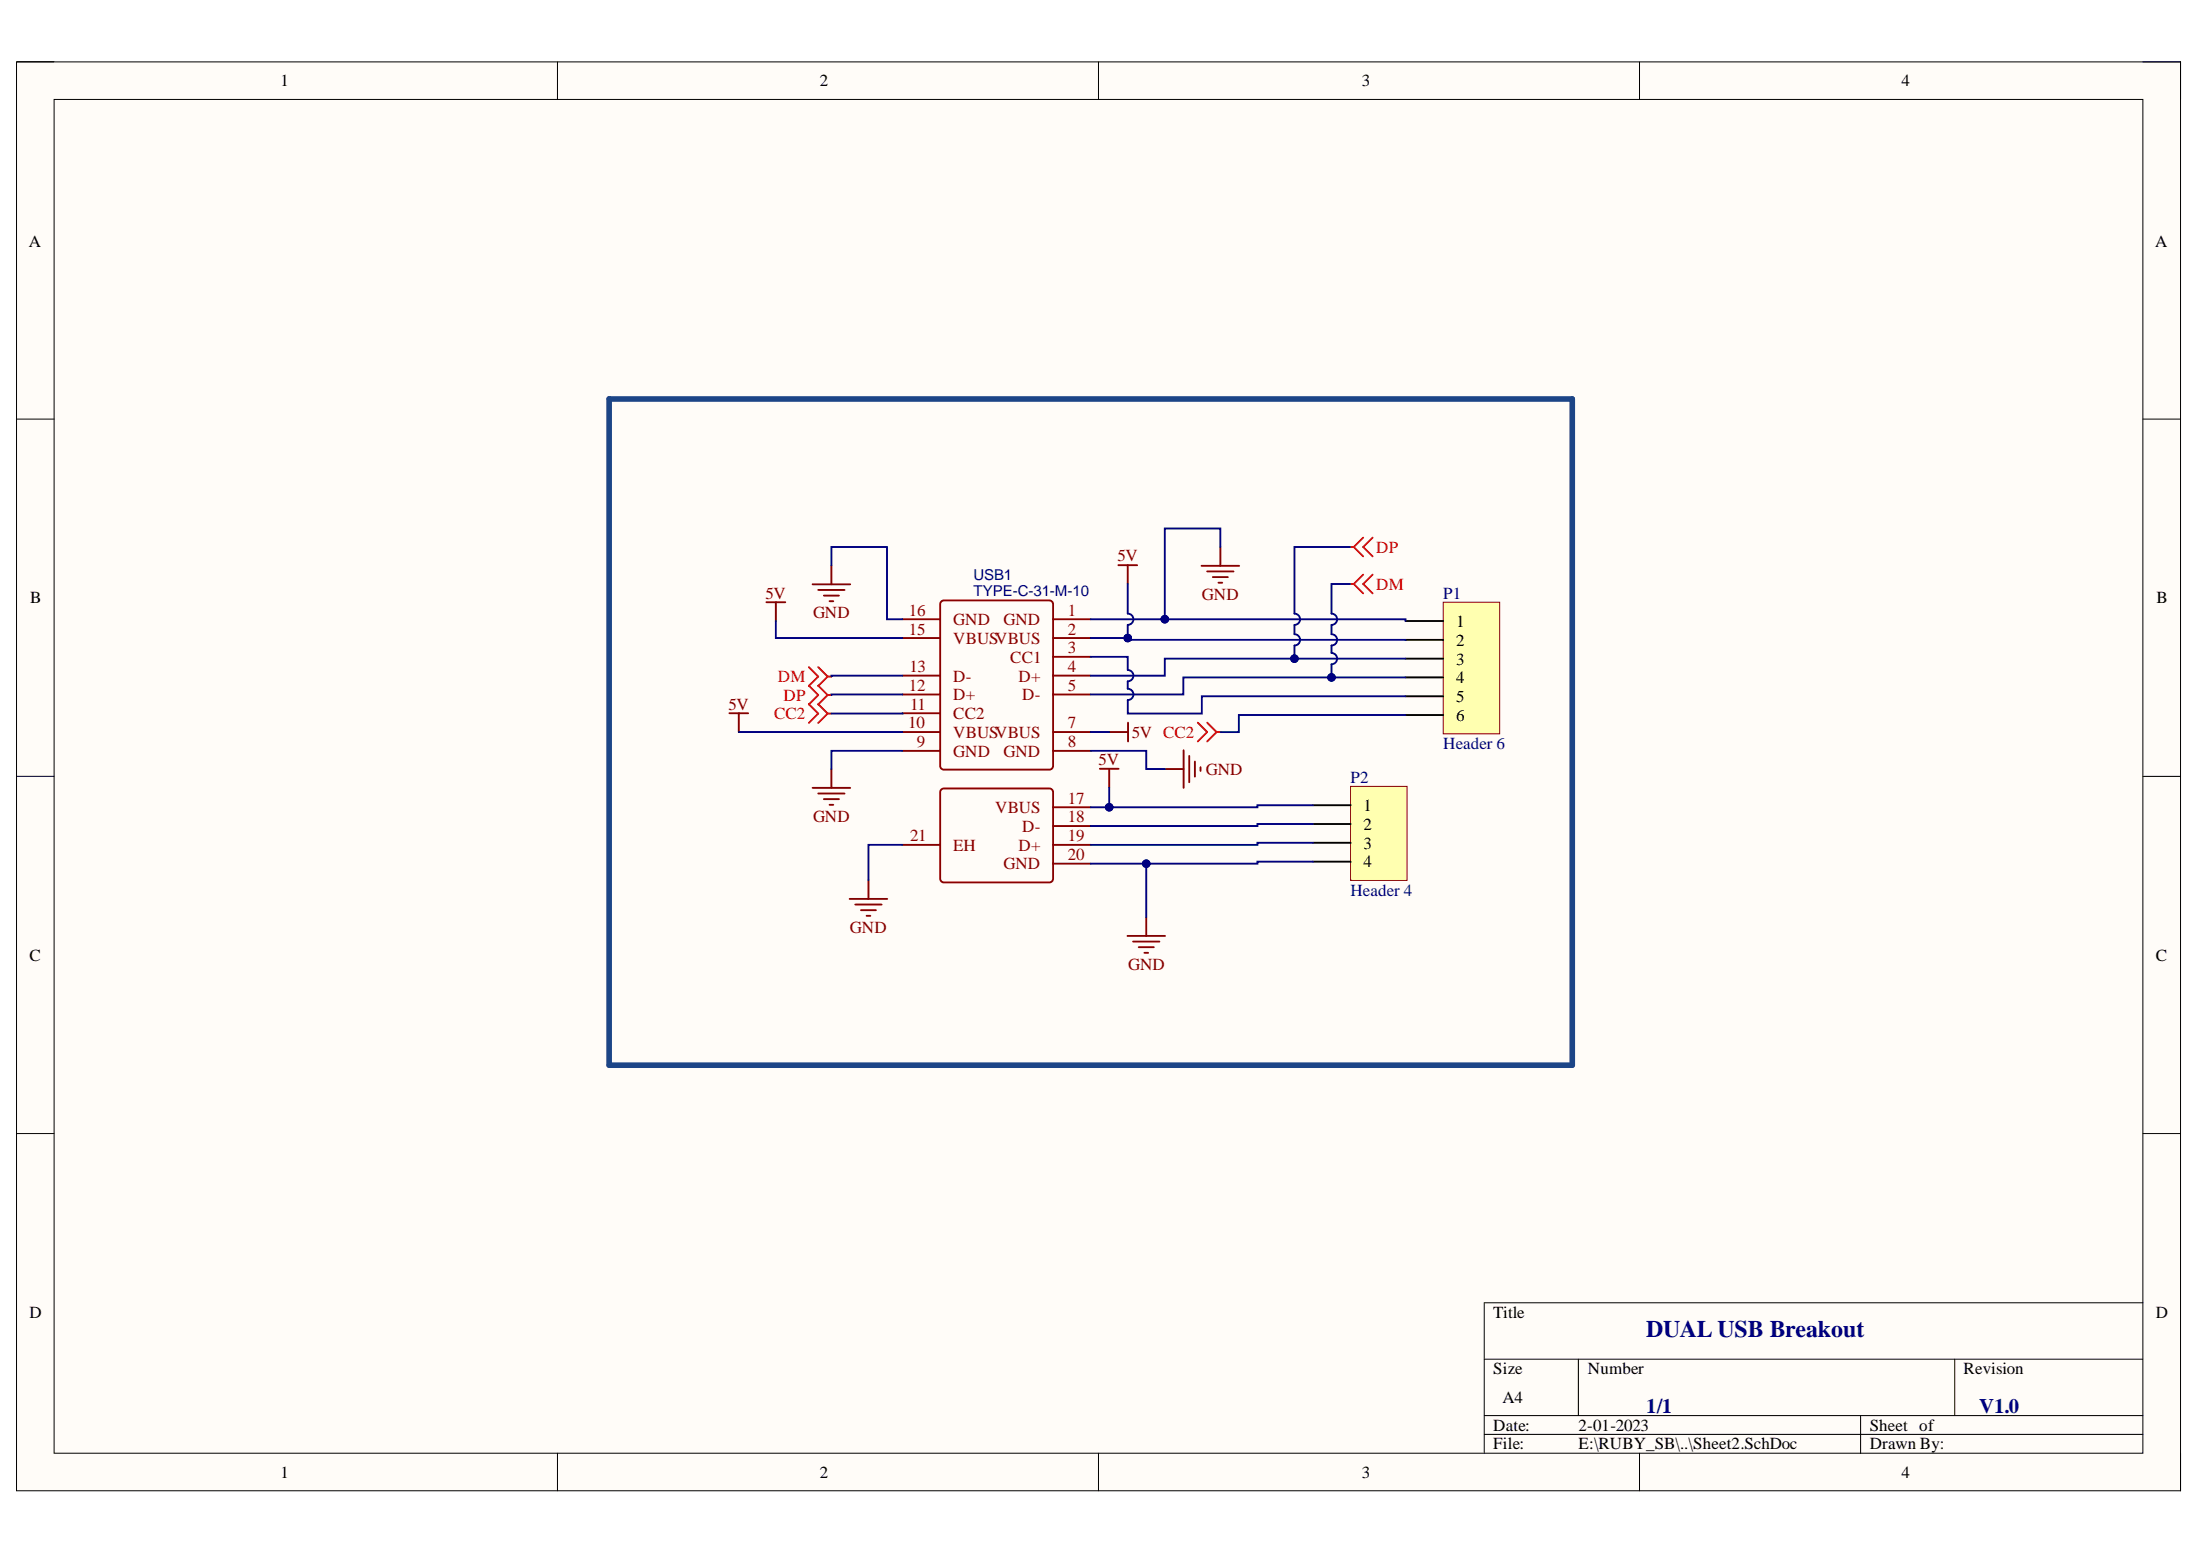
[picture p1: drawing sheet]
<svg xmlns="http://www.w3.org/2000/svg" width="297mm" height="210mm" viewBox="0 0 297 210" stroke-linecap="round" stroke-linejoin="round" font-family="sans-serif">
<path d="M2.2 8.4h292.2v192.8h-292.2z" fill-rule="evenodd" fill="#fffcf8"/>
<path d="M2.2 8.4h292.2v192.8h-292.2z" fill="none" stroke="#000" stroke-width=".14"/>
<path d="M7.3 13.4h282v182.8h-282z" fill-rule="evenodd" fill="#fffcf8"/>
<g fill="none" stroke="#000" stroke-width=".14">
<path d="M2.2 8.3h5.1M7.3 13.4h282v182.8h-282zM75.3 8.3v5.1M148.3 8.3v5.1M221.4 8.4v5M289.3 8.4h5.1v5M2.2 56.6h5.1M289.3 56.6h5.1M2.2 104.8h5.1M289.3 104.8h5.1M2.2 153h5.1M289.3 153h5.1"/>
<path d="M289.3 175.9h-88.9v20.3M75.3 196.2v5M148.3 196.2v5M200.4 183.5h88.9M200.4 191.1h88.9M200.4 193.6h88.9M213.1 183.5v7.6M221.4 196.2v5M251.2 191.1v5.1M263.9 183.5v7.6M294.4 196.2v5"/>
</g>
<g fill="none" stroke="#800" stroke-width=".25">
<path d="M121.9 83.6h5M121.9 86.1h5M121.9 91.2h5M121.9 93.7h5M121.9 98.8h5M121.9 96.3h5M127 81.3l.4-.3h14.3l.4 .3 .1 .3v21.8l-.3 .4-.2 .1h-14.3l-.4-.3-.1-.2v-21.8zM142.2 83.6h5.1M142.2 86.1h5.1M142.2 88.7h5.1M142.2 91.2h5.1M142.2 93.7h5.1"/>
<path d="M142.2 98.8h5.1M121.9 101.4h5M121.9 114h5M127 106.7l.4-.3h14.3l.2 .1 .3 .4v11.7l-.1 .3-.4 .2h-14.3l-.2-.1-.3-.4v-11.7zM142.2 101.4h5.1M142.2 109h5.1M142.2 111.5h5.1M142.2 114h5.1M142.2 116.6h5.1"/>
</g>
<path d="M194.9 81.3h7.6v17.8h-7.6z" fill-rule="evenodd" fill="#ffffb0"/>
<path d="M194.9 81.3h7.6v17.8h-7.6z" fill="none" stroke="#800000" stroke-width=".14"/>
<path d="M189.8 83.8h5.1M189.8 86.4h5.1M189.8 88.9h5.1M189.8 91.4h5.1M189.8 94h5.1M189.8 96.5h5.1" fill="none" stroke="#000" stroke-width=".25"/>
<g fill="none" stroke="#800000" stroke-width=".25">
<path d="M109.7 78.9h5.1M110.5 79.6h3.5M112.3 76.3v2.6M151 76.3h2.5M152.3 76.3v2.5M162.2 76.4h5.1M163 77.1h3.5M163.8 77.9h2M164.5 78.7h.5M164.8 73.8v2.6M98.5 96.3h2.5M99.8 96.3v2.5"/>
<path d="M103.5 81.3h2.5M104.8 81.3v2.5M111.2 80.4h2.1M112 81.2h.5M149.8 98.8h2.5M152.3 97.5v2.6M109.7 106.4h5.1M110.5 107.1h3.5M111.2 107.9h2.1M112 108.6h.5M112.3 103.8v2.6M117.3 118.8v2.5"/>
<path d="M148.5 103.8h2.5M149.8 103.8v2.5M157.3 103.8h2.5M159.8 101.3v5.1M160.6 102v3.6M161.3 102.8v2M162.1 103.6v.5M114.7 121.3h5.1M115.5 122.1h3.5M116.2 122.9h2.1M117 123.6h.5M152.2 126.3h5.1"/>
<path d="M153 127.1h3.5M153.7 127.9h2.1M154.5 128.6h.5M154.8 123.8v2.5"/>
</g>
<g fill="none" stroke="#f00" stroke-width=".25">
<path d="M182.3 73.8h.5M182.3 78.8h.5M182.8 73.8l1.3 1.3M182.8 78.8l1.3 1.3M184.1 72.6l-1.3 1.2M184.1 77.6l-1.3 1.2M185.3 72.6l-1.2 1.2 1.2 1.3M185.3 77.6l-1.2 1.2 1.2 1.3M109.2 95.1l1.3 1.2-1.3 1.3M109.2 90.1l1.3 1.2-1.3 1.3M109.2 92.5l1.3 1.3-1.3 1.3M110.5 95.1l1.2 1.2"/>
<path d="M110.5 90.1l1.2 1.2M110.5 92.5l1.2 1.3M111.7 96.3l-1.2 1.3M111.7 96.3h.6M111.7 91.3l-1.2 1.3M111.7 91.3h.6M111.7 93.8l-1.2 1.3M111.7 93.8h.6M161.7 97.5l1.3 1.3-1.3 1.3M163 97.5l1.3 1.3M164.3 98.8l-1.3 1.3M164.3 98.8h.5"/>
</g>
<path d="M182.4 106.2h7.6v12.6h-7.6z" fill-rule="evenodd" fill="#ffffb0"/>
<path d="M182.4 106.2h7.6v12.6h-7.6z" fill="none" stroke="#800000" stroke-width=".14"/>
<path d="M177.3 108.7h5.1M177.3 111.2h5.1M177.3 113.8h5.1M177.3 116.3h5.1" fill="none" stroke="#000" stroke-width=".25"/>
<path d="M147.3 83.6h42.5v.2" fill="none" stroke="#000080" stroke-width=".25"/>
<circle cx="157.3" cy="83.6" r=".51" fill="#000080"/>
<circle cx="157.3" cy="83.6" r=".51" fill="none" stroke="#000080" stroke-width=".14"/>
<path d="M164.8 73.8v-2.5h-7.5v12.3" fill="none" stroke="#000080" stroke-width=".25"/>
<circle cx="157.3" cy="83.6" r=".51" fill="#000080"/>
<circle cx="157.3" cy="83.6" r=".51" fill="none" stroke="#000080" stroke-width=".14"/>
<path d="M152.3 78.8v4a.76 .76 0 0 1 .7 .8 .76 .76 0 0 1-.7 .7v1.8h-5" fill="none" stroke="#000080" stroke-width=".25"/>
<circle cx="152.3" cy="86.1" r=".51" fill="#000080"/>
<circle cx="152.3" cy="86.1" r=".51" fill="none" stroke="#000080" stroke-width=".14"/>
<path d="M152.3 86.1v.3h37.5" fill="none" stroke="#000080" stroke-width=".25"/>
<circle cx="152.3" cy="86.1" r=".51" fill="#000080"/>
<circle cx="152.3" cy="86.1" r=".51" fill="none" stroke="#000080" stroke-width=".14"/>
<path d="M189.8 88.9h-32.5v2.3h-10" fill="none" stroke="#000080" stroke-width=".25"/>
<circle cx="174.8" cy="88.9" r=".51" fill="#000080"/>
<circle cx="174.8" cy="88.9" r=".51" fill="none" stroke="#000080" stroke-width=".14"/>
<path d="M189.8 91.4h-30v2.3h-12.5" fill="none" stroke="#000080" stroke-width=".25"/>
<circle cx="179.8" cy="91.4" r=".51" fill="#000080"/>
<circle cx="179.8" cy="91.4" r=".51" fill="none" stroke="#000080" stroke-width=".14"/>
<path d="M182.3 73.8h-7.5v9a.76 .76 0 0 1 .7 .8 .76 .76 0 0 1-.7 .8v1.2a.76 .76 0 0 1 .7 .8 .76 .76 0 0 1-.7 .7v1.8M99.8 98.8h22.1M121.9 96.3h-9.6M121.9 91.2h-9.6v.1M121.9 93.7h-9.6v.1M147.3 88.7h5v1.7a.76 .76 0 0 1 .7 .8 .76 .76 0 0 1-.7 .8v1a.76 .76 0 0 1 .7 .7 .76 .76 0 0 1-.7 .8v1.8h10v-2.3h27.5M147.3 98.8h2.5M189.8 96.5h-22.5v2.3h-2.5M121.9 101.4h-9.6v2.4" fill="none" stroke="#000080" stroke-width=".25"/>
<circle cx="174.8" cy="88.9" r=".51" fill="#000080"/>
<circle cx="174.8" cy="88.9" r=".51" fill="none" stroke="#000080" stroke-width=".14"/>
<path d="M182.3 78.8h-2.5v4a.76 .76 0 0 1 .7 .8 .76 .76 0 0 1-.7 .8v1.2a.76 .76 0 0 1 .7 .8 .76 .76 0 0 1-.7 .7v1a.76 .76 0 0 1 .7 .8 .76 .76 0 0 1-.7 .8v1.7" fill="none" stroke="#000080" stroke-width=".25"/>
<circle cx="179.8" cy="91.4" r=".51" fill="#000080"/>
<circle cx="179.8" cy="91.4" r=".51" fill="none" stroke="#000080" stroke-width=".14"/>
<path d="M112.3 76.3v-2.5h7.5v9.8h2.1M104.8 83.8v2.3h17.1M147.3 101.4h7.5v2.4h2.5M149.8 106.3v2.7" fill="none" stroke="#000080" stroke-width=".25"/>
<circle cx="149.8" cy="109" r=".51" fill="#000080"/>
<circle cx="149.8" cy="109" r=".51" fill="none" stroke="#000080" stroke-width=".14"/>
<path d="M154.8 116.6v7.2" fill="none" stroke="#000080" stroke-width=".25"/>
<circle cx="154.8" cy="116.6" r=".51" fill="#000080"/>
<circle cx="154.8" cy="116.6" r=".51" fill="none" stroke="#000080" stroke-width=".14"/>
<path d="M121.9 114h-4.6v4.8M177.3 108.7h-7.5v.3h-22.5" fill="none" stroke="#000080" stroke-width=".25"/>
<circle cx="149.8" cy="109" r=".51" fill="#000080"/>
<circle cx="149.8" cy="109" r=".51" fill="none" stroke="#000080" stroke-width=".14"/>
<path d="M177.3 111.2h-7.5v.3h-22.5M177.3 116.3h-7.5v.3h-22.5" fill="none" stroke="#000080" stroke-width=".25"/>
<circle cx="154.8" cy="116.6" r=".51" fill="#000080"/>
<circle cx="154.8" cy="116.6" r=".51" fill="none" stroke="#000080" stroke-width=".14"/>
<path d="M177.3 113.8h-7.5v.2h-22.5" fill="none" stroke="#000080" stroke-width=".25"/>
<path d="M82.2 53.9v89.9h130.1v-89.9h-130.1" fill="none" stroke="#1c4587" stroke-width=".76"/>
<text font-size="3.2" fill="#000080" x="222.3" y="180.5">DUAL USB Breakout</text>
<g font-size="2.8" fill="#000080">
<text x="222.3" y="190.7">1/1</text>
<text x="267.2" y="190.7">V1.0</text>
</g>
<g font-size="2.3">
<text x="37.9" y="11.7">1</text>
<text x="110.7" y="11.7">2</text>
<text x="183.9" y="11.7">3</text>
<text x="256.8" y="11.7">4</text>
<text x="3.9" y="33.3">A</text>
<text x="291" y="33.3">A</text>
<text x="4.1" y="81.4">B</text>
<text x="291.2" y="81.4">B</text>
<text x="196.6" y="84.7">1</text>
<text x="196.6" y="87.2">2</text>
<text x="196.6" y="89.7">3</text>
<text x="196.6" y="92.3">4</text>
<text x="196.6" y="94.8">5</text>
<text x="196.6" y="97.3">6</text>
<text x="184.1" y="109.5">1</text>
<text x="184.1" y="112">2</text>
<text x="184.1" y="114.6">3</text>
<text x="184.1" y="117.1">4</text>
<text x="4" y="129.7">C</text>
<text x="291.1" y="129.7">C</text>
<text x="4" y="177.9">D</text>
<text x="201.6" y="177.9">Title</text>
<text x="291.1" y="177.9">D</text>
<text x="201.6" y="185.5">Size</text>
<text x="214.4" y="185.5">Number</text>
<text x="265.1" y="185.5">Revision</text>
<text x="202.9" y="189.3">A4</text>
<text x="201.6" y="193.1">Date:</text>
<text x="201.6" y="195.7">File:</text>
<text x="213.1" y="193.1">2-01-2023</text>
<text x="213.1" y="195.7">E:\RUBY_SB\..\Sheet2.SchDoc</text>
<text x="252.4" y="193.1">Sheet of</text>
<text x="252.4" y="195.7">Drawn By:</text>
<text x="37.9" y="199.5">1</text>
<text x="110.7" y="199.5">2</text>
<text x="183.9" y="199.5">3</text>
<text x="256.8" y="199.5">4</text>
</g>
<g font-size="2.3" fill="#800000">
<text x="150.9" y="75.8">5V</text>
<text x="103.3" y="80.8">5V</text>
<text x="109.8" y="83.5">GND</text>
<text x="162.3" y="80.9">GND</text>
<text x="98.4" y="95.8">5V</text>
<text x="152.8" y="99.6">5V CC2</text>
<text x="148.3" y="103.3">5V</text>
<text x="162.8" y="104.6">GND</text>
<text x="109.8" y="110.9">GND</text>
<text x="114.8" y="126">GND</text>
<text x="152.3" y="130.9">GND</text>
</g>
<g font-size="2.3" fill="#f00">
<text x="185.8" y="74.6">DP</text>
<text x="185.8" y="79.6">DM</text>
<text x="105" y="92.1">DM</text>
<text x="105.8" y="94.6">DP</text>
<text x="104.5" y="97.1">CC2</text>
</g>
<g font-size="2.3" fill="#800">
<text x="122.7" y="83.1">16</text>
<text x="144.2" y="83.1">1</text>
<text x="122.7" y="85.7">15</text>
<text x="128.7" y="86.9">VBUSVBUS</text>
<text x="128.7" y="84.4">GND</text>
<text x="135.5" y="84.4">GND</text>
<text x="136.4" y="89.5">CC1</text>
<text x="144.2" y="85.7">2</text>
<text x="144.2" y="88.2">3</text>
<text x="122.7" y="93.3">12</text>
<text x="122.8" y="90.7">13</text>
<text x="122.9" y="95.8">11</text>
<text x="128.7" y="94.5">D+</text>
<text x="128.7" y="92">D-</text>
<text x="137.5" y="92">D+</text>
<text x="138" y="94.5">D-</text>
<text x="144.2" y="90.7">4</text>
<text x="144.2" y="93.3">5</text>
<text x="122.6" y="98.3">10</text>
<text x="123.8" y="100.9">9</text>
<text x="128.7" y="99.6">VBUSVBUS</text>
<text x="128.7" y="97.1">CC2</text>
<text x="144.2" y="98.3">7</text>
<text x="144.2" y="100.9">8</text>
<text x="128.7" y="102.1">GND</text>
<text x="135.5" y="102.1">GND</text>
<text x="122.9" y="113.5">21</text>
<text x="134.4" y="109.7">VBUS</text>
<text x="138" y="112.3">D-</text>
<text x="144.2" y="108.5">17</text>
<text x="144.2" y="111">18</text>
<text x="144.2" y="113.5">19</text>
<text x="128.7" y="114.8">EH</text>
<text x="135.5" y="117.3">GND</text>
<text x="137.5" y="114.8">D+</text>
<text x="144.2" y="116.1">20</text>
</g>
<g font-size="2.3" fill="#000080">
<text x="194.8" y="80.8">P1</text>
<text x="194.8" y="101.1">Header 6</text>
<text x="182.3" y="105.7">P2</text>
<text x="182.3" y="120.9">Header 4</text>
</g>
<g font-size="2" fill="#000080">
<text x="131.4" y="78.3">USB1</text>
<text x="131.4" y="80.4">TYPE-C-31-M-10</text>
</g>
</svg>
